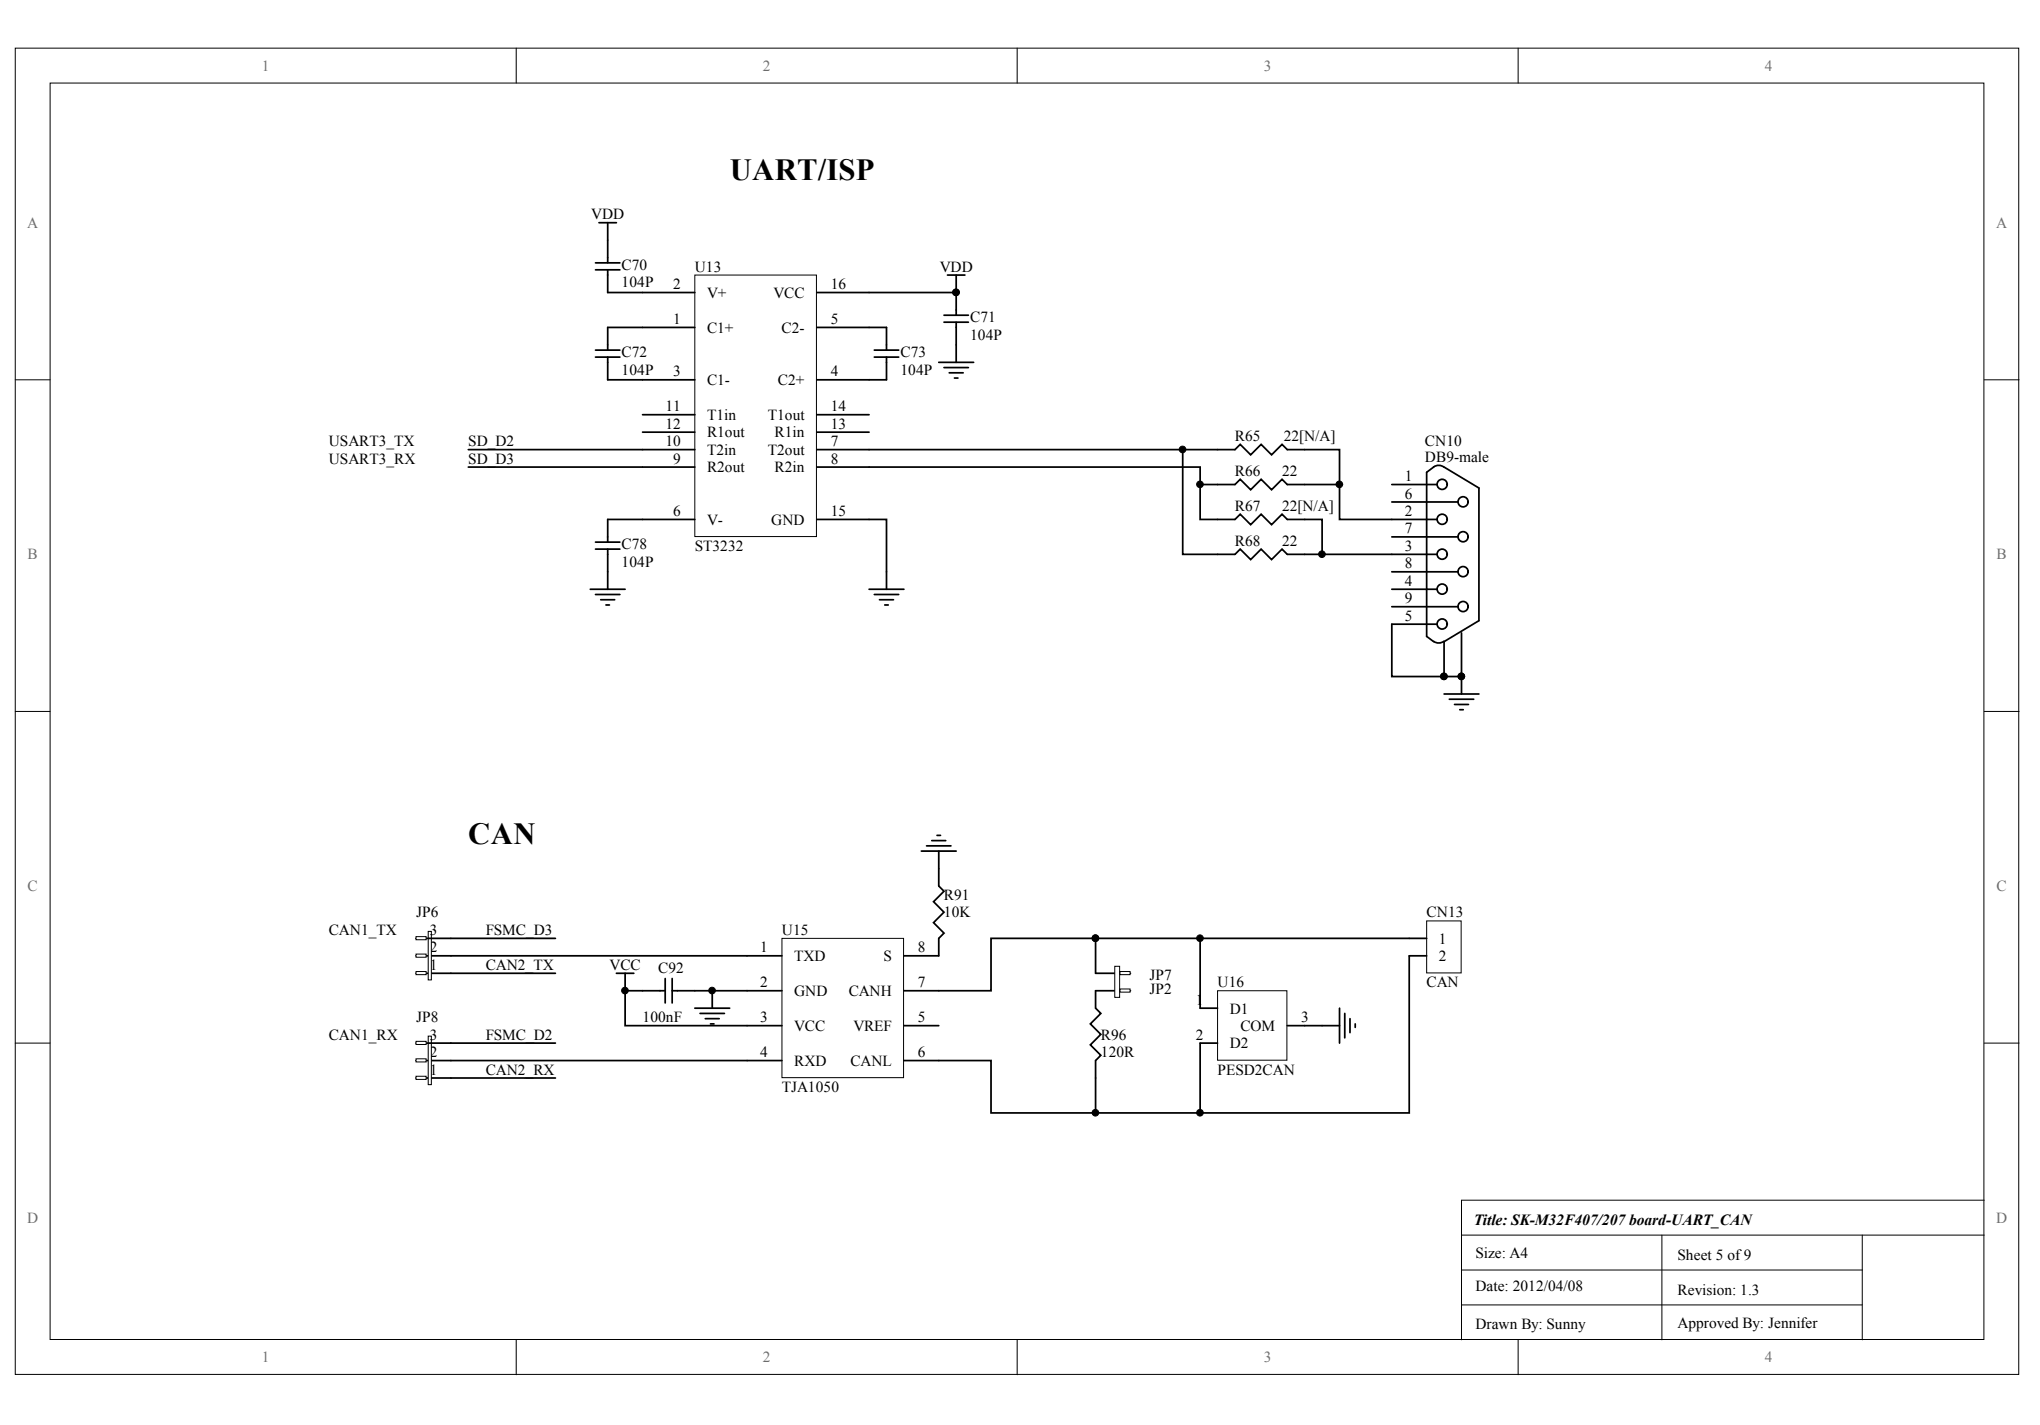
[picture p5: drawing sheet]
<svg xmlns="http://www.w3.org/2000/svg" width="288mm" height="201mm" viewBox="0 0 288 201" stroke-linecap="round" stroke-linejoin="round" font-family="sans-serif">
<g fill="#fff" stroke="#000" stroke-width=".14">
<path d="M2.2 6.8h282.7v187.1h-282.7z"/>
<path d="M7.1 11.7h272.8v177.3h-272.8z"/>
</g>
<path d="M72.8 6.8v4.9M143.5 6.8v4.9M214.2 6.8v4.9M2.2 53.6h4.9M280 53.6h4.9M2.2 100.4h4.9M280 100.4h4.9M2.2 147.2h4.9M280 147.2h4.9M72.8 189.1v4.9M143.5 189.1v4.9M214.2 189.1v4.9" fill="none" stroke="#000" stroke-width=".14"/>
<g fill="#000" stroke="#000" stroke-width=".14">
<circle cx="134.9" cy="41.3" r=".47"/>
<circle cx="154.6" cy="132.4" r=".47"/>
</g>
<path d="M154.6 139.8h4.9M154.6 137.3h4.9" fill="none" stroke="#000" stroke-width=".25"/>
<g fill="#fff" stroke="#000" stroke-width=".14">
<path d="M157.3 136.4h.7v4.3h-.7z"/>
<path d="M158 139.6h1.5v.4h-1.5z"/>
<path d="M158 137.1h1.5v.4h-1.5z"/>
</g>
<g fill="none" stroke="#000" stroke-width=".25">
<path d="M130.7 119.4h3.5M131.5 118.6h2M132.2 117.9h.5M87 137.3h2.4M88.2 137.3v2.5M90.7 139.8h3.2M93.9 138.1v3.4M94.9 139.8h10.5M94.9 138.1v3.4M100.5 139.8v2.5M130 120.1h4.9M132.5 120.1v4.9l.7 .8-1.5 1.4 1.5 1.5-1.5 1.5 1.5 1.5-.7 .7v2.5"/>
<path d="M154.6 139.8v2.5l.7 .7-1.4 1.5 1.4 1.5-1.4 1.4 1.4 1.5-.7 .8v2.4M154.6 132.4v4.9M98 142.3h5M98.8 143h3.4M99.5 143.7h2M100.3 144.5h.5"/>
</g>
<circle cx="154.6" cy="132.4" r=".47" fill="#000" stroke="#000" stroke-width=".14"/>
<path d="M201.3 130h4.9v7.3h-4.9z" fill="#fff" stroke="#000" stroke-width=".14"/>
<path d="M198.9 132.4h2.4M198.9 134.9h2.4M154.6 152.1v4.9" fill="none" stroke="#000" stroke-width=".25"/>
<path d="M98 38.8h17.2v36.9h-17.2z" fill="#fff" stroke="#000" stroke-width=".14"/>
<g fill="none" stroke="#000" stroke-width=".25">
<path d="M84 38.1h3.5M84 37.1h3.5M84.5 31.4h2.5M85.8 38.1v3.2h12.2M85.8 31.4v5.7M133.7 38.8h2.5M134.9 38.8v5.7M84 50.4h3.5M84 49.4h3.5M85.8 50.4v3.2h12.2M90.7 58.5h7.3M98 46.2h-12.2v3.2"/>
<path d="M115.3 58.5h7.3M115.3 46.2h9.8v3.2M115.3 41.3h19.6M123.4 50.4h3.4M123.4 49.4h3.4M125.1 50.4v3.2h-9.8M132.5 51.1h4.9M133.2 44.5h3.5M133.2 45.5h3.5M133.2 51.9h3.5M133.9 52.6h2M134.7 53.3h.5"/>
<path d="M134.9 45.5v5.6M66.1 65.9h31.9M66.1 63.4h31.9M84 77.5h3.5M84 76.5h3.5M85.8 77.5v5.7M90.7 61h7.3M98 73.3h-12.2v3.2M115.3 65.9h54.1v7.4h4.9l.7-.7 1.5 1.4 1.5-1.4 1.4 1.4 1.5-1.4 .7 .7h5v4.9M115.3 63.4h59l.7-.7 1.5 1.5 1.5-1.5 1.4 1.5 1.5-1.5 .7 .7h7.4v9.9h13.8M115.3 73.3h9.8v9.9M115.3 61h7.3"/>
<path d="M166.9 63.4v14.8h7.4l.7-.7 1.5 1.5 1.5-1.5 1.4 1.5 1.5-1.5 .7 .7h21.2M169.4 68.4h4.9l.7-.8 1.5 1.5 1.5-1.5 1.4 1.5 1.5-1.5 .7 .8h7.4M196.4 68.4h6.4M196.4 70.8h9.3M196.4 75.8h9.3M202.3 65.9a1.2 1.2 0 0 1 1.5 0M202.3 65.9l-1 .7v23.2l1 .7M203.8 65.9l4.9 3v18.7M83.3 83.2h4.9M84 83.9h3.5M84.8 84.6h1.9M85.5 85.4h.5"/>
<path d="M122.6 83.2h5M123.4 83.9h3.4M124.1 84.6h2M124.8 85.4h.5M196.4 83.2h6.4M196.4 80.7h9.3M196.4 85.6h9.3M202.8 88.1h-6.4v7.4h9.8v2.4M203.7 90.5a1.2 1.2 0 0 1-1.4 0M203.8 97.9h4.9M204.5 98.7h3.5M205.3 99.4h1.9"/>
<path d="M206 100.1h.5"/>
<circle cx="203.5" cy="73.3" r=".71"/>
<circle cx="203.5" cy="78.2" r=".71"/>
<circle cx="203.5" cy="68.3" r=".71"/>
<circle cx="206.5" cy="70.8" r=".71"/>
<circle cx="206.5" cy="75.7" r=".71"/>
<circle cx="203.5" cy="83.1" r=".71"/>
<circle cx="203.5" cy="88.1" r=".71"/>
<circle cx="206.5" cy="85.6" r=".71"/>
<circle cx="206.5" cy="80.7" r=".71"/>
</g>
<circle cx="134.9" cy="41.3" r=".47" fill="#000" stroke="#000" stroke-width=".14"/>
<path d="M171.8 139.8h9.8v9.8h-9.8z" fill="#fff" stroke="#000" stroke-width=".14"/>
<path d="M169.4 132.4v9.9h2.4M198.9 132.4h-59.1v7.4h-7.3M198.9 134.9v22.1h-59.1v-7.3h-7.3M171.8 147.2h-2.4v9.8M181.6 144.7h7.4M189 142.3v4.9M189.8 143v3.5M190.5 143.7v2M191.2 144.5v.5" fill="none" stroke="#000" stroke-width=".25"/>
<path d="M110.3 132.4h17.2v19.7h-17.2z" fill="#fff" stroke="#000" stroke-width=".14"/>
<path d="M58.7 134.9h51.6M58.7 137.3h4.9M90.7 139.8h-2.5v4.9h22.1M105.4 139.8h4.9M127.6 134.9h4.9M127.6 139.8h4.9M63.6 149.7h46.7M127.6 144.7h4.9M127.6 149.7h4.9" fill="none" stroke="#000" stroke-width=".25"/>
<g fill="#fff" stroke="#000" stroke-width=".14">
<path d="M60.4 131.4h.5v6.9h-.5z"/>
<path d="M58.7 137.1h1.4v.4h-1.4z"/>
<path d="M58.7 134.6h1.4v.5h-1.4z"/>
</g>
<path d="M58.7 132.4h4.9" fill="none" stroke="#000" stroke-width=".25"/>
<path d="M58.7 132.2h1.4v.4h-1.4z" fill="#fff" stroke="#000" stroke-width=".14"/>
<path d="M58.7 152.1h4.9M58.7 149.7h4.9" fill="none" stroke="#000" stroke-width=".25"/>
<g fill="#fff" stroke="#000" stroke-width=".14">
<path d="M60.4 146.2h.5v6.9h-.5z"/>
<path d="M58.7 151.9h1.4v.4h-1.4z"/>
<path d="M58.7 149.4h1.4v.5h-1.4z"/>
</g>
<path d="M58.7 147.2h4.9" fill="none" stroke="#000" stroke-width=".25"/>
<path d="M58.7 146.9h1.4v.5h-1.4z" fill="#fff" stroke="#000" stroke-width=".14"/>
<path d="M63.6 132.4h14.8M63.6 137.3h14.8M63.6 147.2h14.8M63.6 152.1h14.8" fill="none" stroke="#000" stroke-width=".25"/>
<path d="M206.2 174.3h73.8M206.2 179.2h56.6M234.5 174.3v14.8M262.8 174.3v14.8M280 169.4h-73.8v19.7M206.2 184.1h56.6" fill="none" stroke="#000" stroke-width=".14"/>
<g fill="#000" stroke="#000" stroke-width=".14">
<circle cx="166.9" cy="63.4" r=".47"/>
<circle cx="169.3" cy="68.3" r=".47"/>
<circle cx="186.5" cy="78.2" r=".47"/>
<circle cx="189" cy="68.3" r=".47"/>
<circle cx="88.2" cy="139.8" r=".47"/>
<circle cx="100.5" cy="139.8" r=".47"/>
<circle cx="169.3" cy="132.4" r=".47"/>
<circle cx="154.6" cy="157" r=".47"/>
<circle cx="169.3" cy="157" r=".47"/>
</g>
<text font-size="7.1" x="205.7" y="93.8">PICN1000</text>
<g font-size="4.3">
<text x="103" y="25.4">UART/ISP</text>
<text x="66.1" y="119">CAN</text>
</g>
<g font-size="2.2" fill="#716f64">
<text x="37" y="10">1</text>
<text x="107.7" y="10">2</text>
<text x="178.4" y="10">3</text>
<text x="249" y="10">4</text>
<text x="3.8" y="32.1">A</text>
<text x="281.7" y="32.1">A</text>
<text x="3.9" y="78.9">B</text>
<text x="281.7" y="78.9">B</text>
<text x="3.9" y="125.7">C</text>
<text x="281.7" y="125.7">C</text>
<text x="3.8" y="172.5">D</text>
<text x="281.7" y="172.5">D</text>
<text x="37" y="192.3">1</text>
<text x="107.7" y="192.3">2</text>
<text x="178.4" y="192.3">3</text>
<text x="249" y="192.3">4</text>
</g>
<g font-size="2.2">
<text x="83.4" y="30.9">VDD</text>
<text x="87.7" y="38.1">C70</text>
<text x="87.7" y="40.5">104P</text>
<text x="95" y="40.8">2</text>
<text x="98" y="38.3">U13</text>
<text x="117.2" y="40.8">16</text>
<text x="132.6" y="38.3">VDD</text>
<text x="95" y="45.7">1</text>
<text x="99.8" y="47">C1+</text>
<text x="99.8" y="42">V+</text>
<text x="109.1" y="42">VCC</text>
<text x="110.3" y="47">C2-</text>
<text x="117.2" y="45.7">5</text>
<text x="136.9" y="45.5">C71</text>
<text x="136.9" y="47.9">104P</text>
<text x="87.7" y="50.4">C72</text>
<text x="87.7" y="52.9">104P</text>
<text x="95" y="53.1">3</text>
<text x="117.2" y="53.1">4</text>
<text x="127.1" y="50.4">C73</text>
<text x="127.1" y="52.9">104P</text>
<text x="93.9" y="58">11</text>
<text x="99.8" y="59.3">T1in</text>
<text x="99.8" y="54.3">C1-</text>
<text x="108.3" y="59.3">T1out</text>
<text x="109.8" y="54.3">C2+</text>
<text x="117.2" y="58">14</text>
<text x="46.4" y="63">USART3_TX</text>
<text x="46.4" y="65.4">USART3_RX</text>
<text x="66.1" y="63">SD_D2</text>
<text x="66.1" y="65.4">SD_D3</text>
<text x="93.9" y="60.5">12</text>
<text x="93.9" y="63">10</text>
<text x="95" y="65.4">9</text>
<text x="99.8" y="61.7">R1out</text>
<text x="99.8" y="64.2">T2in</text>
<text x="108.3" y="64.2">T2out</text>
<text x="109.3" y="61.7">R1in</text>
<text x="117.2" y="65.4">8</text>
<text x="117.2" y="60.5">13</text>
<text x="117.2" y="63">7</text>
<text x="174.3" y="62.2">R65</text>
<text x="181.2" y="62.2">22[N/A]</text>
<text x="201.1" y="63">CN10</text>
<text x="201.1" y="65.2">DB9-male</text>
<text x="99.8" y="66.7">R2out</text>
<text x="109.3" y="66.7">R2in</text>
<text x="174.3" y="67.2">R66</text>
<text x="180.9" y="67.2">22</text>
<text x="198.2" y="67.9">1</text>
<text x="198.2" y="70.4">6</text>
<text x="87.7" y="77.5">C78</text>
<text x="95" y="72.8">6</text>
<text x="98" y="77.7">ST3232</text>
<text x="99.8" y="74">V-</text>
<text x="108.8" y="74">GND</text>
<text x="117.2" y="72.8">15</text>
<text x="174.3" y="72.1">R67</text>
<text x="174.3" y="77">R68</text>
<text x="180.9" y="72.1">22[N/A]</text>
<text x="180.9" y="77">22</text>
<text x="198.2" y="72.8">2</text>
<text x="198.2" y="75.3">7</text>
<text x="198.2" y="77.7">3</text>
<text x="87.7" y="80">104P</text>
<text x="198.2" y="80.2">8</text>
<text x="198.2" y="82.7">4</text>
<text x="198.2" y="85.1">9</text>
<text x="198.2" y="87.6">5</text>
<text x="46.4" y="131.9">CAN1_TX</text>
<text x="58.7" y="129.5">JP6</text>
<text x="60.7" y="131.9">3</text>
<text x="68.5" y="131.9">FSMC_D3</text>
<text x="110.3" y="131.9">U15</text>
<text x="133.2" y="127">R91</text>
<text x="133.2" y="129.5">10K</text>
<text x="201.3" y="129.5">CN13</text>
<text x="60.7" y="136.9">1</text>
<text x="60.7" y="134.4">2</text>
<text x="68.5" y="136.9">CAN2_TX</text>
<text x="86" y="136.9">VCC</text>
<text x="92.9" y="137.4">C92</text>
<text x="107.3" y="134.4">1</text>
<text x="112.1" y="135.6">TXD</text>
<text x="124.7" y="135.6">S</text>
<text x="129.5" y="134.4">8</text>
<text x="203" y="133.2">1</text>
<text x="203" y="135.6">2</text>
<text x="107.3" y="139.3">2</text>
<text x="112.1" y="140.6">GND</text>
<text x="119.8" y="140.6">CANH</text>
<text x="129.5" y="139.3">7</text>
<text x="162.2" y="138.3">JP7</text>
<text x="162.2" y="140.3">JP2</text>
<text x="168.7" y="141.8">1</text>
<text x="171.8" y="139.3">U16</text>
<text x="173.5" y="143">D1</text>
<text x="201.3" y="139.3">CAN</text>
<text x="46.4" y="146.7">CAN1_RX</text>
<text x="58.7" y="144.2">JP8</text>
<text x="60.7" y="149.2">2</text>
<text x="60.7" y="146.7">3</text>
<text x="68.5" y="146.7">FSMC_D2</text>
<text x="90.7" y="144.2">100nF</text>
<text x="107.3" y="144.2">3</text>
<text x="107.3" y="149.2">4</text>
<text x="112.1" y="145.5">VCC</text>
<text x="120.4" y="145.5">VREF</text>
<text x="129.5" y="144.2">5</text>
<text x="129.5" y="149.2">6</text>
<text x="155.3" y="146.7">R96</text>
<text x="155.3" y="149.2">120R</text>
<text x="168.7" y="146.7">2</text>
<text x="173.5" y="147.9">D2</text>
<text x="175" y="145.5">COM</text>
<text x="183.6" y="144.2">3</text>
<text x="60.7" y="151.6">1</text>
<text x="68.5" y="151.6">CAN2_RX</text>
<text x="110.3" y="154.1">TJA1050</text>
<text x="112.1" y="150.4">RXD</text>
<text x="120" y="150.4">CANL</text>
<text x="171.8" y="151.6">PESD2CAN</text>
<text x="208" y="172.8">Title: SK-M32F407/207 board-UART_CAN</text>
<text x="208.2" y="177.5">Size: A4</text>
<text x="236.7" y="177.7">Sheet 5 of9</text>
<text x="208.2" y="182.2">Date: 2012/04/08</text>
<text x="236.7" y="182.7">Revision: 1.3</text>
<text x="208.2" y="187.6">Drawn By: Sunny</text>
<text x="236.7" y="187.4">Approved By: Jennifer</text>
</g>
</svg>
